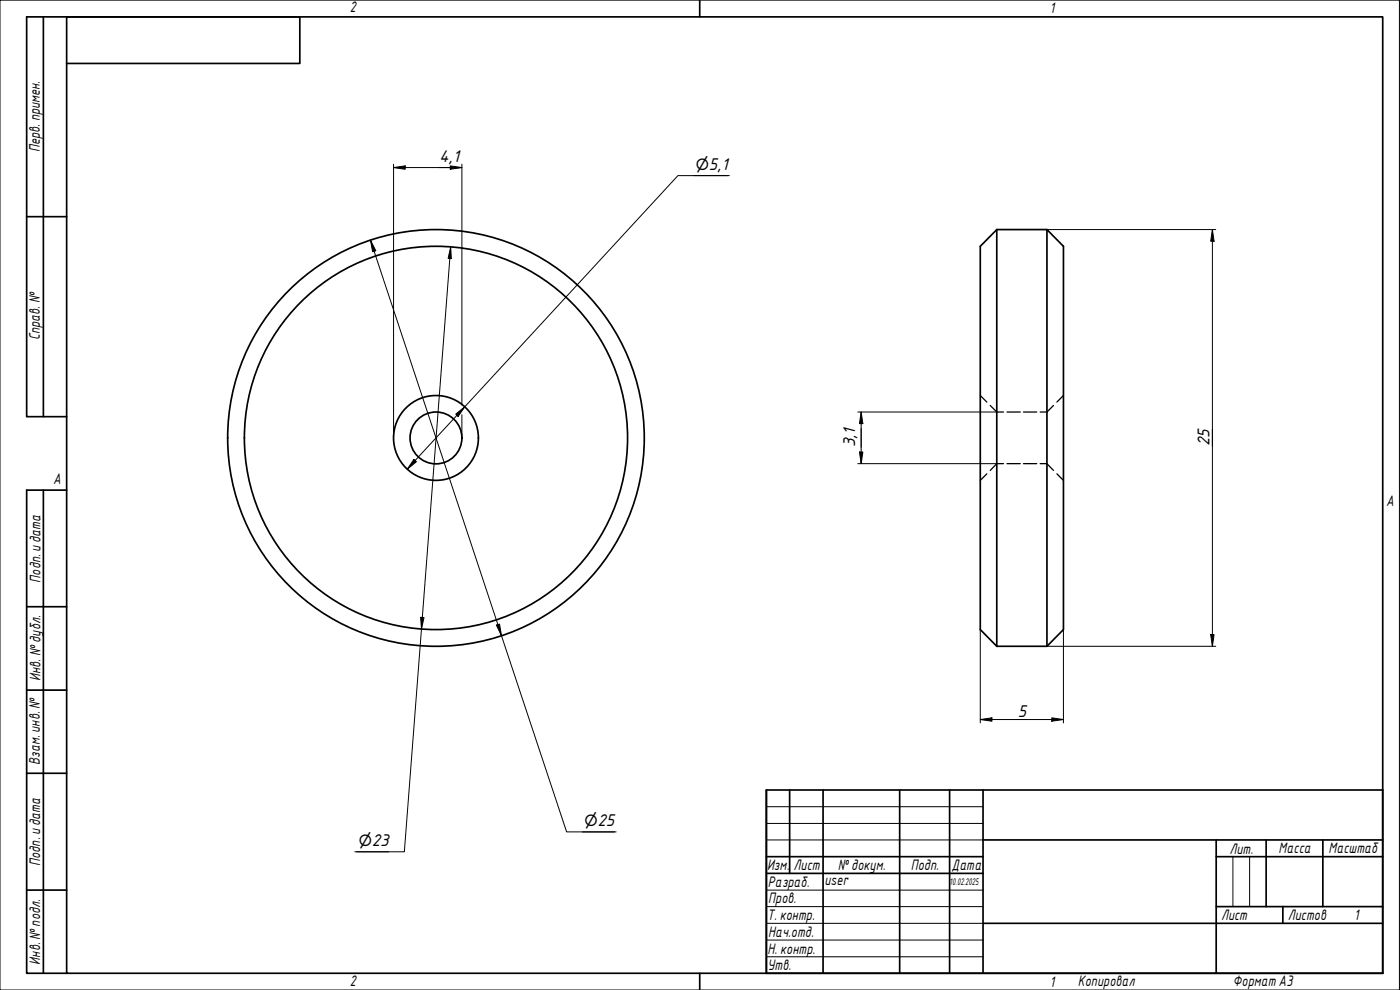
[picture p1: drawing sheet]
<svg xmlns="http://www.w3.org/2000/svg" width="420mm" height="297mm" viewBox="0 0 420 297" stroke-linecap="round" stroke-linejoin="round" font-family="sans-serif">
<g fill="none" stroke="#000" stroke-width=".51">
<path d="M299.1 68.9l-4.9 5v115l4.9 5M299.1 68.9v125M299.1 68.9h15.1M314.2 68.9l5 5v115l-5 5M314.2 68.9v125M299.1 193.9h15.1"/>
<circle cx="130.8" cy="131.4" r="12.7"/>
<circle cx="130.8" cy="131.4" r="7.8"/>
<circle cx="130.8" cy="131.4" r="57.5"/>
<circle cx="130.8" cy="131.4" r="62.5"/>
</g>
<path d="M294.2 118.7l2 1.9M319.2 118.7l-2 1.9M297.2 121.7l1.9 1.9h2.1M301.2 139.1h-2.1l-1.9 2M302.2 139.1h4M302.2 123.6h4M307.1 139.1h4M307.1 123.6h4M312.2 139.1h2l2 2M316.2 121.7l-2 1.9h-2M296.2 142.2l-2 1.9M317.2 142.2l2 1.9" fill="none" stroke="#000" stroke-width=".38"/>
<path d="M20 5.1h395v286.9h-395zM210 0v5.1M210 292v5" fill="none" stroke="#000" stroke-width=".51"/>
<path d="M0 0h420v297h-420z" fill="none" stroke="#000" stroke-width=".3"/>
<g fill="none" stroke="#000" stroke-width=".51">
<path d="M230 237h185v55h-185zM237 237v25.1M247 237v55M270 237v55M285 237v55M295 237v55M230 257h65M295 252h120M365 257h50M365 252v40M380 252v20M397 252v20"/>
<path d="M230 262.1h65M295 277h120M365 272h50M385 272v5"/>
</g>
<path d="M230 242h65M230 247.1h65M230 252h65M370 257v15M375 257v15M230 267.1h65M230 272h65M230 277h65M230 282.1h65M230 287.1h65" fill="none" stroke="#000" stroke-width=".3"/>
<path d="M13 5.1v119.9M20 19h70v-13.9h-82v119.9h12M8 65h12M13 147.1v144.9M20 147.1h-12v144.9h12M8 182h12M8 207.1h12M8 232h12M8 267.1h12" fill="none" stroke="#000" stroke-width=".51"/>
<g fill="none" stroke="#000" stroke-width=".3">
<path d="M118.1 50.3l3.5-.5v1zM118.1 50.3h20.5M118.1 49.3v82.1M135.1 49.8l3.5 .5-3.5 .5zM138.6 49.3v72.2M208.2 52.7h10.2M218.9 52.7h-15.4l-81.3 88.1M111.2 72.1l1.6 3.1-1 .4zM111.2 72.1l58.9 177.5h14.8M135.3 74.1l.1 3.5-.9-.1zM135.3 74.1l-14 181.5h-14.8M314.2 68.9h50.7"/>
<path d="M363.9 68.9l.5 3.5h-1.1zM363.9 68.9v125M124.2 137.8l.8 .7-2.8 2.3zM136.8 124.3l2.7-2.3-2 3zM138.6 124.4v7M257.4 123.6h41.7M257.4 139.1h41.7M257.9 135.6h1.1l-.6 3.5zM258.4 123.6l.6 3.5h-1.1zM258.4 123.6v15.5M126.2 185.2l1.1 .1-.8 3.4zM149 187.6l.9-.4 .6 3.5z"/>
<path d="M294.2 188.9v28M314.2 193.9h50.7M319.2 188.9v28M363.3 190.4h1.1l-.5 3.5zM294.2 215.9l3.5-.5v1zM294.2 215.9h25M315.7 215.4l3.5 .5-3.5 .5zM107 255.6h9.6M174.8 249.6h9.6"/>
</g>
<g fill="#000">
<path d="M118.1 50.3l3.5-.5v1zM135.1 49.8l3.5 .5-3.5 .5zM111.2 72.1l1.6 3.1-1 .4zM135.3 74.1l.1 3.5-.9-.1zM363.9 68.9l.5 3.5h-1.1zM124.2 137.8l.8 .7-2.8 2.3zM136.8 124.3l2.7-2.3-2 3zM257.9 135.6h1.1l-.6 3.5zM258.4 123.6l.6 3.5h-1.1zM126.2 185.2l1.1 .1-.8 3.4zM149 187.6l.9-.4 .6 3.5zM363.3 190.4h1.1l-.5 3.5z"/>
<path d="M294.2 215.9l3.5-.5v1zM315.7 215.4l3.5 .5-3.5 .5z"/>
</g>
<g font-size="4.9">
<text x="131.8" y="48.5">4,1</text>
<text x="208.2" y="51">⌀5,1</text>
<text x="256.7" y="134.2" transform="rotate(-90 256.7 134.2)">3,1</text>
<text x="363" y="133.9" transform="rotate(-90 363 133.9)">25</text>
<text x="305.4" y="215">5</text>
<text x="174.8" y="248">⌀25</text>
<text x="107" y="253.9">⌀23</text>
</g>
<g font-size="4.4">
<text x="105" y="3.7">2</text>
<text x="315" y="3.8">1</text>
<text x="11.9" y="45.6" transform="rotate(-90 11.9 45.6)">Перв. примен.</text>
<text x="12" y="102.2" transform="rotate(-90 12 102.2)">Справ. №</text>
<text x="16" y="145.2">A</text>
<text x="416" y="151.7">A</text>
<text x="12.2" y="174.8" transform="rotate(-90 12.2 174.8)">Подп. идата</text>
<text x="12.2" y="204.3" transform="rotate(-90 12.2 204.3)">Инв. №дубл.</text>
<text x="12" y="229.5" transform="rotate(-90 12 229.5)">Взам. инв. №</text>
<text x="369" y="256.1">Лит.</text>
<text x="383.7" y="256.1">Масса</text>
<text x="398.7" y="256.1">Масштаб</text>
<text x="12.1" y="259.8" transform="rotate(-90 12.1 259.8)">Подп. идата</text>
<text x="230.2" y="261.1">Изм.</text>
<text x="238.2" y="261.1">Лист</text>
<text x="251.5" y="261">№докум.</text>
<text x="273.4" y="261.2">Подп.</text>
<text x="285.6" y="261.2">Дата</text>
<text x="230.4" y="266.1">Разраб.</text>
<text x="247.4" y="265.7">user</text>
<text x="230.6" y="271.1">Пров.</text>
<text x="230.3" y="276.1">Т. контр.</text>
<text x="230.5" y="281.1">Нач.отд.</text>
<text x="366.5" y="276.1">Лист</text>
<text x="386.5" y="276.1">Листов</text>
<text x="406.4" y="276">1</text>
<text x="230.4" y="286.1">Н. контр.</text>
<text x="12.1" y="289.4" transform="rotate(-90 12.1 289.4)">Инв. №подл.</text>
<text x="230.3" y="291.1">Утв.</text>
<text x="105" y="295.9">2</text>
<text x="315" y="296.1">1</text>
<text x="323.5" y="295.8">Копировал</text>
<text x="370" y="295.8">Формат А3</text>
</g>
<text font-size="2.8" x="285" y="265.5">10.02.2025</text>
</svg>
